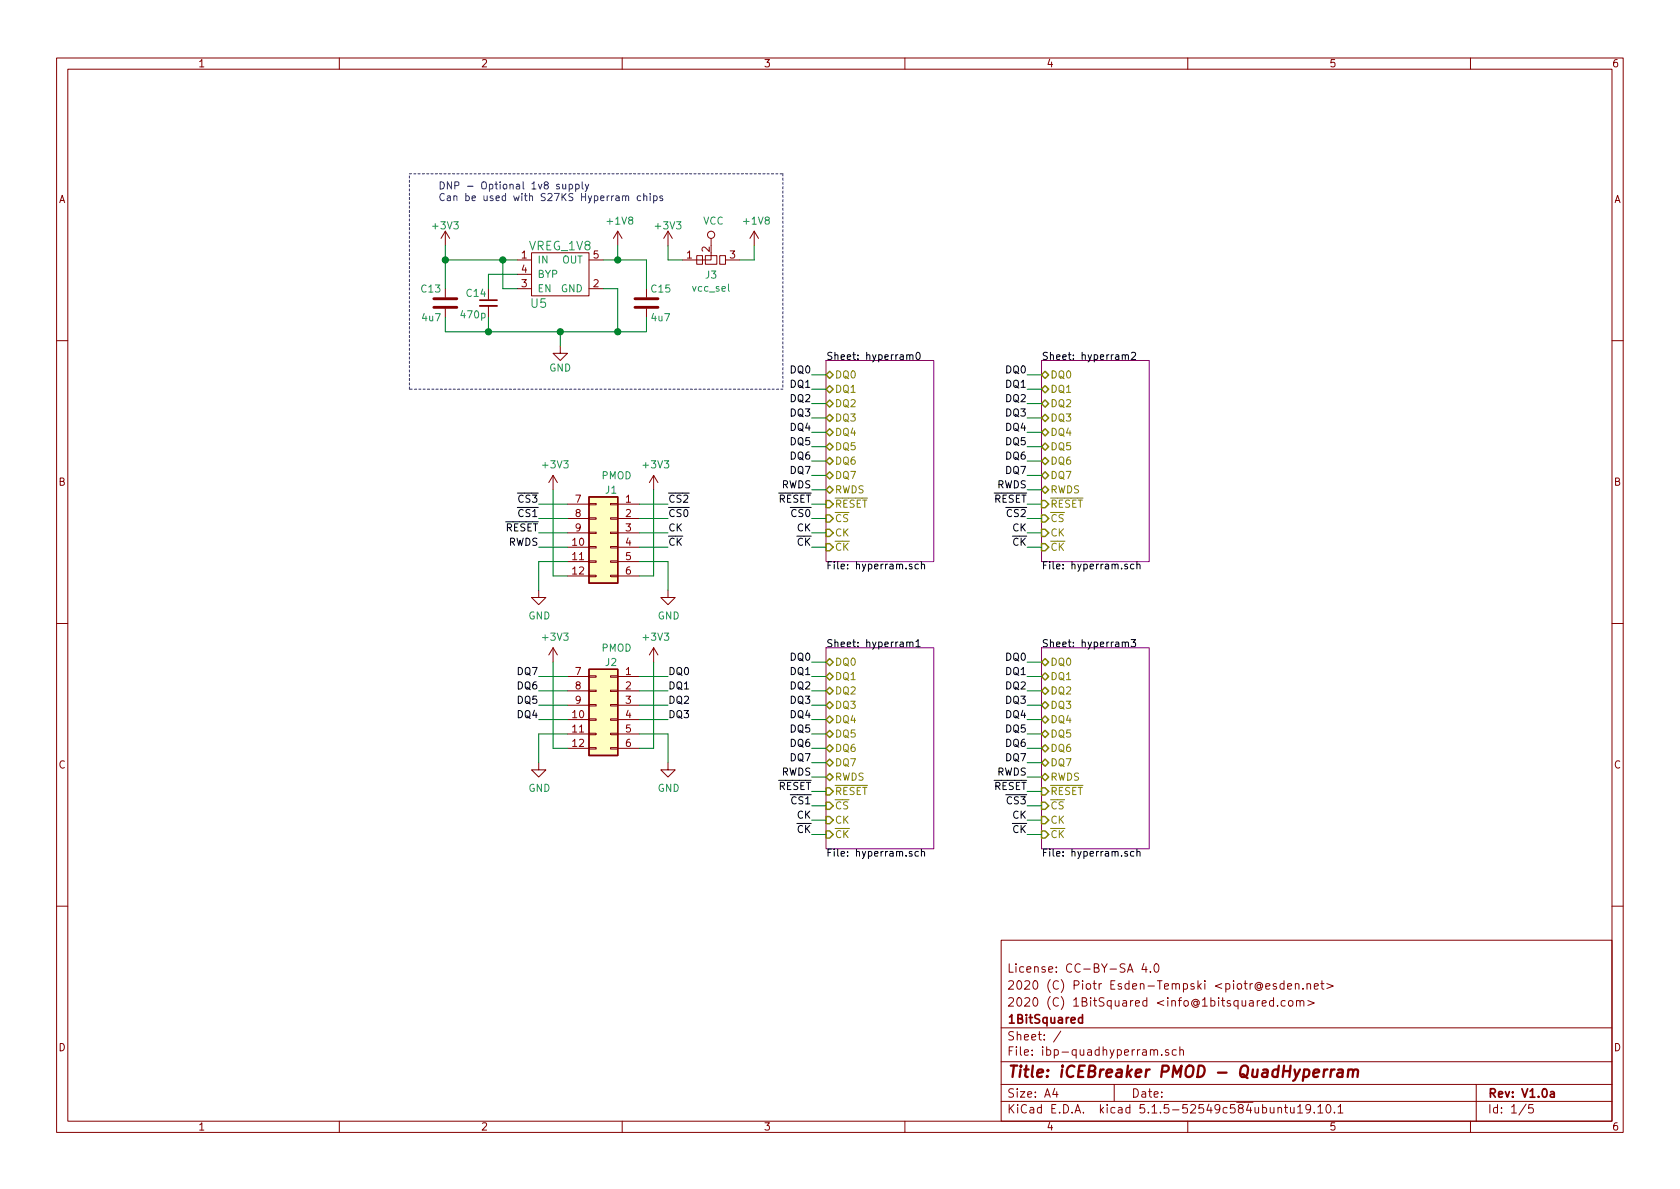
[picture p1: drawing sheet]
EESchema Schematic File Version 4
EELAYER 30 0
EELAYER END
$Descr A4 11693 8268
encoding utf-8
Sheet 1 5
Title "iCEBreaker PMOD - QuadHyperram"
Date ""
Rev "V1.0a"
Comp "1BitSquared"
Comment1 "2020 (C) 1BitSquared <info@1bitsquared.com>"
Comment2 "2020 (C) Piotr Esden-Tempski <piotr@esden.net>"
Comment3 "License: CC-BY-SA 4.0"
Comment4 ""
$EndDescr
$Comp
L Connector_Generic:Conn_02x06_Top_Bottom J1
U 1 1
P 4250 3700
F 0 "J1" H 4200 4000 50  0000 L CNN
F 1 "PMOD" H 4100 4100 50  0000 L CNN
F 2 "pkl_connectors:PMODHeader_2x06_P2.54mm_Horizontal" H 4250 3700 50  0001 C CNN
F 3 "~" H 4250 3700 50  0001 C CNN
F 4 "ANY" H 4250 3700 50  0001 C CNN "Source"
	1    4250 3700
	-1   0    0    -1  
$EndComp
Wire Wire Line
	3950 3600 3750 3600
Wire Wire Line
	3950 3700 3750 3700
Wire Wire Line
	3950 3800 3750 3800
Wire Wire Line
	3950 3900 3750 3900
Wire Wire Line
	3750 3900 3750 4100
$Comp
L power:GND #PWR0103
U 1 1
P 3750 4100
F 0 "#PWR0103" H 3750 3850 50  0001 C CNN
F 1 "GND" H 3755 3924 50  0000 C CNN
F 2 "" H 3750 4100 50  0001 C CNN
F 3 "" H 3750 4100 50  0001 C CNN
	1    3750 4100
	1    0    0    -1  
$EndComp
Wire Wire Line
	4450 3600 4650 3600
Wire Wire Line
	4450 3900 4650 3900
Wire Wire Line
	4650 3900 4650 4100
$Comp
L power:GND #PWR0104
U 1 1
P 4650 4100
F 0 "#PWR0104" H 4650 3850 50  0001 C CNN
F 1 "GND" H 4655 3924 50  0000 C CNN
F 2 "" H 4650 4100 50  0001 C CNN
F 3 "" H 4650 4100 50  0001 C CNN
	1    4650 4100
	1    0    0    -1  
$EndComp
Wire Wire Line
	4450 3700 4650 3700
Wire Wire Line
	4450 3800 4650 3800
$Comp
L Connector_Generic:Conn_02x06_Top_Bottom J2
U 1 1
P 4250 4900
F 0 "J2" H 4200 5200 50  0000 L CNN
F 1 "PMOD" H 4100 5300 50  0000 L CNN
F 2 "pkl_connectors:PMODHeader_2x06_P2.54mm_Horizontal" H 4250 4900 50  0001 C CNN
F 3 "~" H 4250 4900 50  0001 C CNN
F 4 "ANY" H 4250 4900 50  0001 C CNN "Source"
	1    4250 4900
	-1   0    0    -1  
$EndComp
Wire Wire Line
	3950 4700 3750 4700
Wire Wire Line
	3950 4800 3750 4800
Wire Wire Line
	3950 4900 3750 4900
Wire Wire Line
	3950 5000 3750 5000
Wire Wire Line
	3950 5100 3750 5100
Wire Wire Line
	4450 4700 4650 4700
Wire Wire Line
	4450 4800 4650 4800
Wire Wire Line
	4450 4900 4650 4900
Wire Wire Line
	4450 5100 4650 5100
Wire Wire Line
	4650 5100 4650 5300
Wire Wire Line
	3750 5100 3750 5300
$Comp
L power:GND #PWR0105
U 1 1
P 4650 5300
F 0 "#PWR0105" H 4650 5050 50  0001 C CNN
F 1 "GND" H 4655 5124 50  0000 C CNN
F 2 "" H 4650 5300 50  0001 C CNN
F 3 "" H 4650 5300 50  0001 C CNN
	1    4650 5300
	1    0    0    -1  
$EndComp
$Comp
L power:GND #PWR0106
U 1 1
P 3750 5300
F 0 "#PWR0106" H 3750 5050 50  0001 C CNN
F 1 "GND" H 3755 5124 50  0000 C CNN
F 2 "" H 3750 5300 50  0001 C CNN
F 3 "" H 3750 5300 50  0001 C CNN
	1    3750 5300
	1    0    0    -1  
$EndComp
Wire Wire Line
	4450 5200 4550 5200
Wire Wire Line
	4550 5200 4550 4600
Wire Wire Line
	3950 5200 3850 5200
Wire Wire Line
	4450 4000 4550 4000
Wire Wire Line
	4550 4000 4550 3400
Wire Wire Line
	3950 4000 3850 4000
Wire Wire Line
	3850 4000 3850 3400
$Comp
L power:+3V3 #PWR0101
U 1 1
P 4550 3400
F 0 "#PWR0101" H 4550 3250 50  0001 C CNN
F 1 "+3V3" H 4565 3576 50  0000 C CNN
F 2 "" H 4550 3400 50  0001 C CNN
F 3 "" H 4550 3400 50  0001 C CNN
	1    4550 3400
	1    0    0    -1  
$EndComp
$Comp
L power:+3V3 #PWR0102
U 1 1
P 3850 3400
F 0 "#PWR0102" H 3850 3250 50  0001 C CNN
F 1 "+3V3" H 3865 3576 50  0000 C CNN
F 2 "" H 3850 3400 50  0001 C CNN
F 3 "" H 3850 3400 50  0001 C CNN
	1    3850 3400
	1    0    0    -1  
$EndComp
$Comp
L power:+3V3 #PWR0107
U 1 1
P 3850 4600
F 0 "#PWR0107" H 3850 4450 50  0001 C CNN
F 1 "+3V3" H 3865 4776 50  0000 C CNN
F 2 "" H 3850 4600 50  0001 C CNN
F 3 "" H 3850 4600 50  0001 C CNN
	1    3850 4600
	1    0    0    -1  
$EndComp
$Comp
L power:+3V3 #PWR0108
U 1 1
P 4550 4600
F 0 "#PWR0108" H 4550 4450 50  0001 C CNN
F 1 "+3V3" H 4565 4776 50  0000 C CNN
F 2 "" H 4550 4600 50  0001 C CNN
F 3 "" H 4550 4600 50  0001 C CNN
	1    4550 4600
	1    0    0    -1  
$EndComp
Text Label 3750 4900 2    50   ~ 0
DQ5
Text Label 4650 4700 0    50   ~ 0
DQ0
Text Label 3750 4800 2    50   ~ 0
DQ6
Text Label 3750 4700 2    50   ~ 0
DQ7
Text Label 4650 4800 0    50   ~ 0
DQ1
Text Label 4650 3800 0    50   ~ 0
~CK
Text Label 4650 3700 0    50   ~ 0
CK
Text Label 3750 3700 2    50   ~ 0
~RESET
Text Label 4650 3600 0    50   ~ 0
~CS0
Text Label 3750 3800 2    50   ~ 0
RWDS
Text Label 4650 4900 0    50   ~ 0
DQ2
Text Label 4650 5000 0    50   ~ 0
DQ3
Text Label 3750 5000 2    50   ~ 0
DQ4
Wire Wire Line
	3850 5200 3850 4600
$Sheet
S 5750 2500 750  1400
U 5E0F44B0
F0 "hyperram0" 50
F1 "hyperram.sch" 50
F2 "DQ0" B L 5750 2600 50 
F3 "DQ1" B L 5750 2700 50 
F4 "DQ2" B L 5750 2800 50 
F5 "DQ3" B L 5750 2900 50 
F6 "DQ4" B L 5750 3000 50 
F7 "DQ5" B L 5750 3100 50 
F8 "DQ6" B L 5750 3200 50 
F9 "DQ7" B L 5750 3300 50 
F10 "RWDS" B L 5750 3400 50 
F11 "~RESET" I L 5750 3500 50 
F12 "~CS" I L 5750 3600 50 
F13 "CK" I L 5750 3700 50 
F14 "~CK" I L 5750 3800 50 
$EndSheet
Wire Wire Line
	5750 2600 5650 2600
Wire Wire Line
	5750 2700 5650 2700
Wire Wire Line
	5750 2800 5650 2800
Wire Wire Line
	5750 2900 5650 2900
Wire Wire Line
	5750 3000 5650 3000
Wire Wire Line
	5750 3100 5650 3100
Wire Wire Line
	5750 3200 5650 3200
Wire Wire Line
	5750 3300 5650 3300
Wire Wire Line
	5750 3400 5650 3400
Wire Wire Line
	5750 3500 5650 3500
Wire Wire Line
	5750 3600 5650 3600
Wire Wire Line
	5750 3700 5650 3700
Wire Wire Line
	5750 3800 5650 3800
Text Label 5650 2600 2    50   ~ 0
DQ0
Text Label 5650 2700 2    50   ~ 0
DQ1
Text Label 5650 2800 2    50   ~ 0
DQ2
Text Label 5650 2900 2    50   ~ 0
DQ3
Text Label 5650 3000 2    50   ~ 0
DQ4
Text Label 5650 3100 2    50   ~ 0
DQ5
Text Label 5650 3200 2    50   ~ 0
DQ6
Text Label 5650 3300 2    50   ~ 0
DQ7
Text Label 5650 3400 2    50   ~ 0
RWDS
Text Label 5650 3500 2    50   ~ 0
~RESET
Text Label 5650 3600 2    50   ~ 0
~CS0
Text Label 5650 3700 2    50   ~ 0
CK
Text Label 5650 3800 2    50   ~ 0
~CK
Text Label 3750 3600 2    50   ~ 0
~CS1
Wire Wire Line
	4450 5000 4650 5000
Wire Wire Line
	4450 3500 4650 3500
Wire Wire Line
	3950 3500 3750 3500
Text Label 4650 3500 0    50   ~ 0
~CS2
Text Label 3750 3500 2    50   ~ 0
~CS3
$Sheet
S 5750 4500 750  1400
U 5E10A443
F0 "hyperram1" 50
F1 "hyperram.sch" 50
F2 "DQ0" B L 5750 4600 50 
F3 "DQ1" B L 5750 4700 50 
F4 "DQ2" B L 5750 4800 50 
F5 "DQ3" B L 5750 4900 50 
F6 "DQ4" B L 5750 5000 50 
F7 "DQ5" B L 5750 5100 50 
F8 "DQ6" B L 5750 5200 50 
F9 "DQ7" B L 5750 5300 50 
F10 "RWDS" B L 5750 5400 50 
F11 "~RESET" I L 5750 5500 50 
F12 "~CS" I L 5750 5600 50 
F13 "CK" I L 5750 5700 50 
F14 "~CK" I L 5750 5800 50 
$EndSheet
Wire Wire Line
	5750 4600 5650 4600
Wire Wire Line
	5750 4700 5650 4700
Wire Wire Line
	5750 4800 5650 4800
Wire Wire Line
	5750 4900 5650 4900
Wire Wire Line
	5750 5000 5650 5000
Wire Wire Line
	5750 5100 5650 5100
Wire Wire Line
	5750 5200 5650 5200
Wire Wire Line
	5750 5300 5650 5300
Wire Wire Line
	5750 5400 5650 5400
Wire Wire Line
	5750 5500 5650 5500
Wire Wire Line
	5750 5600 5650 5600
Wire Wire Line
	5750 5700 5650 5700
Wire Wire Line
	5750 5800 5650 5800
Text Label 5650 4600 2    50   ~ 0
DQ0
Text Label 5650 4700 2    50   ~ 0
DQ1
Text Label 5650 4800 2    50   ~ 0
DQ2
Text Label 5650 4900 2    50   ~ 0
DQ3
Text Label 5650 5000 2    50   ~ 0
DQ4
Text Label 5650 5100 2    50   ~ 0
DQ5
Text Label 5650 5200 2    50   ~ 0
DQ6
Text Label 5650 5300 2    50   ~ 0
DQ7
Text Label 5650 5400 2    50   ~ 0
RWDS
Text Label 5650 5500 2    50   ~ 0
~RESET
Text Label 5650 5600 2    50   ~ 0
~CS1
Text Label 5650 5700 2    50   ~ 0
CK
Text Label 5650 5800 2    50   ~ 0
~CK
$Sheet
S 7250 2500 750  1400
U 5E10E152
F0 "hyperram2" 50
F1 "hyperram.sch" 50
F2 "DQ0" B L 7250 2600 50 
F3 "DQ1" B L 7250 2700 50 
F4 "DQ2" B L 7250 2800 50 
F5 "DQ3" B L 7250 2900 50 
F6 "DQ4" B L 7250 3000 50 
F7 "DQ5" B L 7250 3100 50 
F8 "DQ6" B L 7250 3200 50 
F9 "DQ7" B L 7250 3300 50 
F10 "RWDS" B L 7250 3400 50 
F11 "~RESET" I L 7250 3500 50 
F12 "~CS" I L 7250 3600 50 
F13 "CK" I L 7250 3700 50 
F14 "~CK" I L 7250 3800 50 
$EndSheet
Wire Wire Line
	7250 2600 7150 2600
Wire Wire Line
	7250 2700 7150 2700
Wire Wire Line
	7250 2800 7150 2800
Wire Wire Line
	7250 2900 7150 2900
Wire Wire Line
	7250 3000 7150 3000
Wire Wire Line
	7250 3100 7150 3100
Wire Wire Line
	7250 3200 7150 3200
Wire Wire Line
	7250 3300 7150 3300
Wire Wire Line
	7250 3400 7150 3400
Wire Wire Line
	7250 3500 7150 3500
Wire Wire Line
	7250 3600 7150 3600
Wire Wire Line
	7250 3700 7150 3700
Wire Wire Line
	7250 3800 7150 3800
Text Label 7150 2600 2    50   ~ 0
DQ0
Text Label 7150 2700 2    50   ~ 0
DQ1
Text Label 7150 2800 2    50   ~ 0
DQ2
Text Label 7150 2900 2    50   ~ 0
DQ3
Text Label 7150 3000 2    50   ~ 0
DQ4
Text Label 7150 3100 2    50   ~ 0
DQ5
Text Label 7150 3200 2    50   ~ 0
DQ6
Text Label 7150 3300 2    50   ~ 0
DQ7
Text Label 7150 3400 2    50   ~ 0
RWDS
Text Label 7150 3500 2    50   ~ 0
~RESET
Text Label 7150 3600 2    50   ~ 0
~CS2
Text Label 7150 3700 2    50   ~ 0
CK
Text Label 7150 3800 2    50   ~ 0
~CK
$Sheet
S 7250 4500 750  1400
U 5E10E17B
F0 "hyperram3" 50
F1 "hyperram.sch" 50
F2 "DQ0" B L 7250 4600 50 
F3 "DQ1" B L 7250 4700 50 
F4 "DQ2" B L 7250 4800 50 
F5 "DQ3" B L 7250 4900 50 
F6 "DQ4" B L 7250 5000 50 
F7 "DQ5" B L 7250 5100 50 
F8 "DQ6" B L 7250 5200 50 
F9 "DQ7" B L 7250 5300 50 
F10 "RWDS" B L 7250 5400 50 
F11 "~RESET" I L 7250 5500 50 
F12 "~CS" I L 7250 5600 50 
F13 "CK" I L 7250 5700 50 
F14 "~CK" I L 7250 5800 50 
$EndSheet
Wire Wire Line
	7250 4600 7150 4600
Wire Wire Line
	7250 4700 7150 4700
Wire Wire Line
	7250 4800 7150 4800
Wire Wire Line
	7250 4900 7150 4900
Wire Wire Line
	7250 5000 7150 5000
Wire Wire Line
	7250 5100 7150 5100
Wire Wire Line
	7250 5200 7150 5200
Wire Wire Line
	7250 5300 7150 5300
Wire Wire Line
	7250 5400 7150 5400
Wire Wire Line
	7250 5500 7150 5500
Wire Wire Line
	7250 5600 7150 5600
Wire Wire Line
	7250 5700 7150 5700
Wire Wire Line
	7250 5800 7150 5800
Text Label 7150 4600 2    50   ~ 0
DQ0
Text Label 7150 4700 2    50   ~ 0
DQ1
Text Label 7150 4800 2    50   ~ 0
DQ2
Text Label 7150 4900 2    50   ~ 0
DQ3
Text Label 7150 5000 2    50   ~ 0
DQ4
Text Label 7150 5100 2    50   ~ 0
DQ5
Text Label 7150 5200 2    50   ~ 0
DQ6
Text Label 7150 5300 2    50   ~ 0
DQ7
Text Label 7150 5400 2    50   ~ 0
RWDS
Text Label 7150 5500 2    50   ~ 0
~RESET
Text Label 7150 5600 2    50   ~ 0
~CS3
Text Label 7150 5700 2    50   ~ 0
CK
Text Label 7150 5800 2    50   ~ 0
~CK
$Comp
L pkl_device:pkl_C C13
U 1 1
P 3100 2100
F 0 "C13" H 3125 2200 50  0000 L CNN
F 1 "4u7" H 3125 2000 50  0000 L CNN
F 2 "pkl_dipol:C_0603" H 3138 1950 30  0001 C CNN
F 3 "" H 3100 2100 60  0000 C CNN
F 4 "cap-cer-0603-4u7" H 3100 2100 60  0001 C CNN "Key"
F 5 "0603" H 3100 2100 60  0001 C CNN "Package ID"
F 6 "ANY" H 3100 2100 60  0001 C CNN "Source"
F 7 "DNP" H 3100 2100 50  0001 C CNN "DNP"
	1    3100 2100
	-1   0    0    -1  
$EndComp
$Comp
L pkl_device:pkl_VREG_5PIN_FIXED U5
U 1 1
P 3900 1900
F 0 "U5" H 3750 1700 60  0000 C CNN
F 1 "VREG_1V8" H 3900 2100 60  0000 C CNN
F 2 "pkl_housings_sot:SOT-23-5" H 3900 1900 60  0001 C CNN
F 3 "https://www.maxlinear.com/ds/spx3819.pdf" H 3900 1900 60  0001 C CNN
F 4 "vreg-sot23-5-1v8" H 3900 1900 60  0001 C CNN "Key"
F 5 "sot23-5" H 3900 1900 60  0001 C CNN "Package ID"
F 6 "ANY" H 3900 1900 60  0001 C CNN "Source"
F 7 "DNP" H 3900 1900 50  0001 C CNN "DNP"
F 8 "Exar" H 3900 1900 50  0001 C CNN "Manufacturer"
F 9 "SPX3819M5-L-1-8/TR" H 3900 1900 50  0001 C CNN "MFN"
	1    3900 1900
	1    0    0    -1  
$EndComp
$Comp
L pkl_device:pkl_C C15
U 1 1
P 4500 2100
F 0 "C15" H 4525 2200 50  0000 L CNN
F 1 "4u7" H 4525 2000 50  0000 L CNN
F 2 "pkl_dipol:C_0603" H 4538 1950 30  0001 C CNN
F 3 "" H 4500 2100 60  0000 C CNN
F 4 "cap-cer-0603-4u7" H 4500 2100 60  0001 C CNN "Key"
F 5 "0603" H 4500 2100 60  0001 C CNN "Package ID"
F 6 "ANY" H 4500 2100 60  0001 C CNN "Source"
F 7 "DNP" H 4500 2100 50  0001 C CNN "DNP"
	1    4500 2100
	1    0    0    -1  
$EndComp
$Comp
L power:GND #PWR0109
U 1 1
P 3900 2400
F 0 "#PWR0109" H 3900 2150 50  0001 C CNN
F 1 "GND" H 3900 2250 50  0000 C CNN
F 2 "" H 3900 2400 60  0000 C CNN
F 3 "" H 3900 2400 60  0000 C CNN
F 4 "ANY" H 3900 2400 50  0001 C CNN "Source"
	1    3900 2400
	1    0    0    -1  
$EndComp
$Comp
L pkl_device:pkl_C_Small C14
U 1 1
P 3400 2100
F 0 "C14" H 3410 2170 50  0000 L CNN
F 1 "470p" H 3410 2020 50  0000 L CNN
F 2 "pkl_dipol:C_0402" H 3400 2100 60  0001 C CNN
F 3 "" H 3400 2100 60  0000 C CNN
F 4 "cap-cer-0402-470p" H 3400 2100 60  0001 C CNN "Key"
F 5 "0402" H 3400 2100 60  0001 C CNN "Package ID"
F 6 "ANY" H 3400 2100 60  0001 C CNN "Source"
F 7 "DNP" H 3400 2100 50  0001 C CNN "DNP"
	1    3400 2100
	-1   0    0    -1  
$EndComp
$Comp
L power:+3V3 #PWR0110
U 1 1
P 3100 1700
F 0 "#PWR0110" H 3100 1550 50  0001 C CNN
F 1 "+3V3" H 3100 1840 50  0000 C CNN
F 2 "" H 3100 1700 60  0000 C CNN
F 3 "" H 3100 1700 60  0000 C CNN
F 4 "ANY" H 3100 1700 50  0001 C CNN "Source"
	1    3100 1700
	1    0    0    -1  
$EndComp
Wire Wire Line
	3100 1800 3500 1800
Wire Wire Line
	3500 1800 3600 1800
Wire Wire Line
	3500 1800 3500 2000
Wire Wire Line
	3500 2000 3600 2000
Connection ~ 3500 1800
Wire Wire Line
	4200 2000 4300 2000
Wire Wire Line
	4300 2300 4300 2000
Wire Wire Line
	3100 2300 3400 2300
Wire Wire Line
	3400 2300 3900 2300
Wire Wire Line
	3900 2300 4300 2300
Wire Wire Line
	4300 2300 4500 2300
Wire Wire Line
	3900 2300 3900 2400
Wire Wire Line
	3100 2300 3100 2200
Connection ~ 3900 2300
Wire Wire Line
	3600 1900 3400 1900
Wire Wire Line
	3400 1900 3400 2000
Wire Wire Line
	3400 2200 3400 2300
Connection ~ 3400 2300
Wire Wire Line
	3100 1700 3100 1800
Wire Wire Line
	3100 1800 3100 2000
Wire Wire Line
	4200 1800 4300 1800
Wire Wire Line
	4300 1800 4500 1800
Wire Wire Line
	4500 1800 4500 2000
Wire Wire Line
	4500 2300 4500 2200
Connection ~ 4300 2300
Wire Wire Line
	4300 1700 4300 1800
Connection ~ 4300 1800
Connection ~ 3100 1800
Wire Notes Line
	5450 2700 2850 2700
Wire Notes Line
	2850 2700 2850 1200
Wire Notes Line
	2850 1200 5450 1200
Wire Notes Line
	5450 1200 5450 2700
Text Notes 3050 1400 0    50   ~ 0
DNP - Optional 1v8 supply\nCan be used with S27KS Hyperram chips
$Comp
L power:+1V8 #PWR0111
U 1 1
P 4300 1700
F 0 "#PWR0111" H 4300 1550 50  0001 C CNN
F 1 "+1V8" H 4315 1873 50  0000 C CNN
F 2 "" H 4300 1700 50  0001 C CNN
F 3 "" H 4300 1700 50  0001 C CNN
	1    4300 1700
	1    0    0    -1  
$EndComp
$Comp
L pkl_misc:pkl_double_jumper_ncno J3
U 1 1
P 4950 1800
F 0 "J3" H 4950 1697 50  0000 C CNN
F 1 "vcc_sel" H 4950 1606 50  0000 C CNN
F 2 "pkl_jumpers:J_NCNO_0903_30" H 4900 1800 50  0001 C CNN
F 3 "" H 4900 1800 50  0001 C CNN
	1    4950 1800
	1    0    0    -1  
$EndComp
$Comp
L power:+1V8 #PWR0112
U 1 1
P 5250 1700
F 0 "#PWR0112" H 5250 1550 50  0001 C CNN
F 1 "+1V8" H 5265 1873 50  0000 C CNN
F 2 "" H 5250 1700 50  0001 C CNN
F 3 "" H 5250 1700 50  0001 C CNN
	1    5250 1700
	1    0    0    -1  
$EndComp
$Comp
L power:+3V3 #PWR0113
U 1 1
P 4650 1700
F 0 "#PWR0113" H 4650 1550 50  0001 C CNN
F 1 "+3V3" H 4650 1840 50  0000 C CNN
F 2 "" H 4650 1700 60  0000 C CNN
F 3 "" H 4650 1700 60  0000 C CNN
F 4 "ANY" H 4650 1700 50  0001 C CNN "Source"
	1    4650 1700
	1    0    0    -1  
$EndComp
$Comp
L power:VCC #PWR0114
U 1 1
P 4950 1700
F 0 "#PWR0114" H 4950 1550 50  0001 C CNN
F 1 "VCC" H 4967 1873 50  0000 C CNN
F 2 "" H 4950 1700 50  0001 C CNN
F 3 "" H 4950 1700 50  0001 C CNN
	1    4950 1700
	1    0    0    -1  
$EndComp
Wire Wire Line
	5150 1800 5250 1800
Wire Wire Line
	5250 1800 5250 1700
Wire Wire Line
	4650 1700 4650 1800
Wire Wire Line
	4650 1800 4750 1800
$EndSCHEMATC
